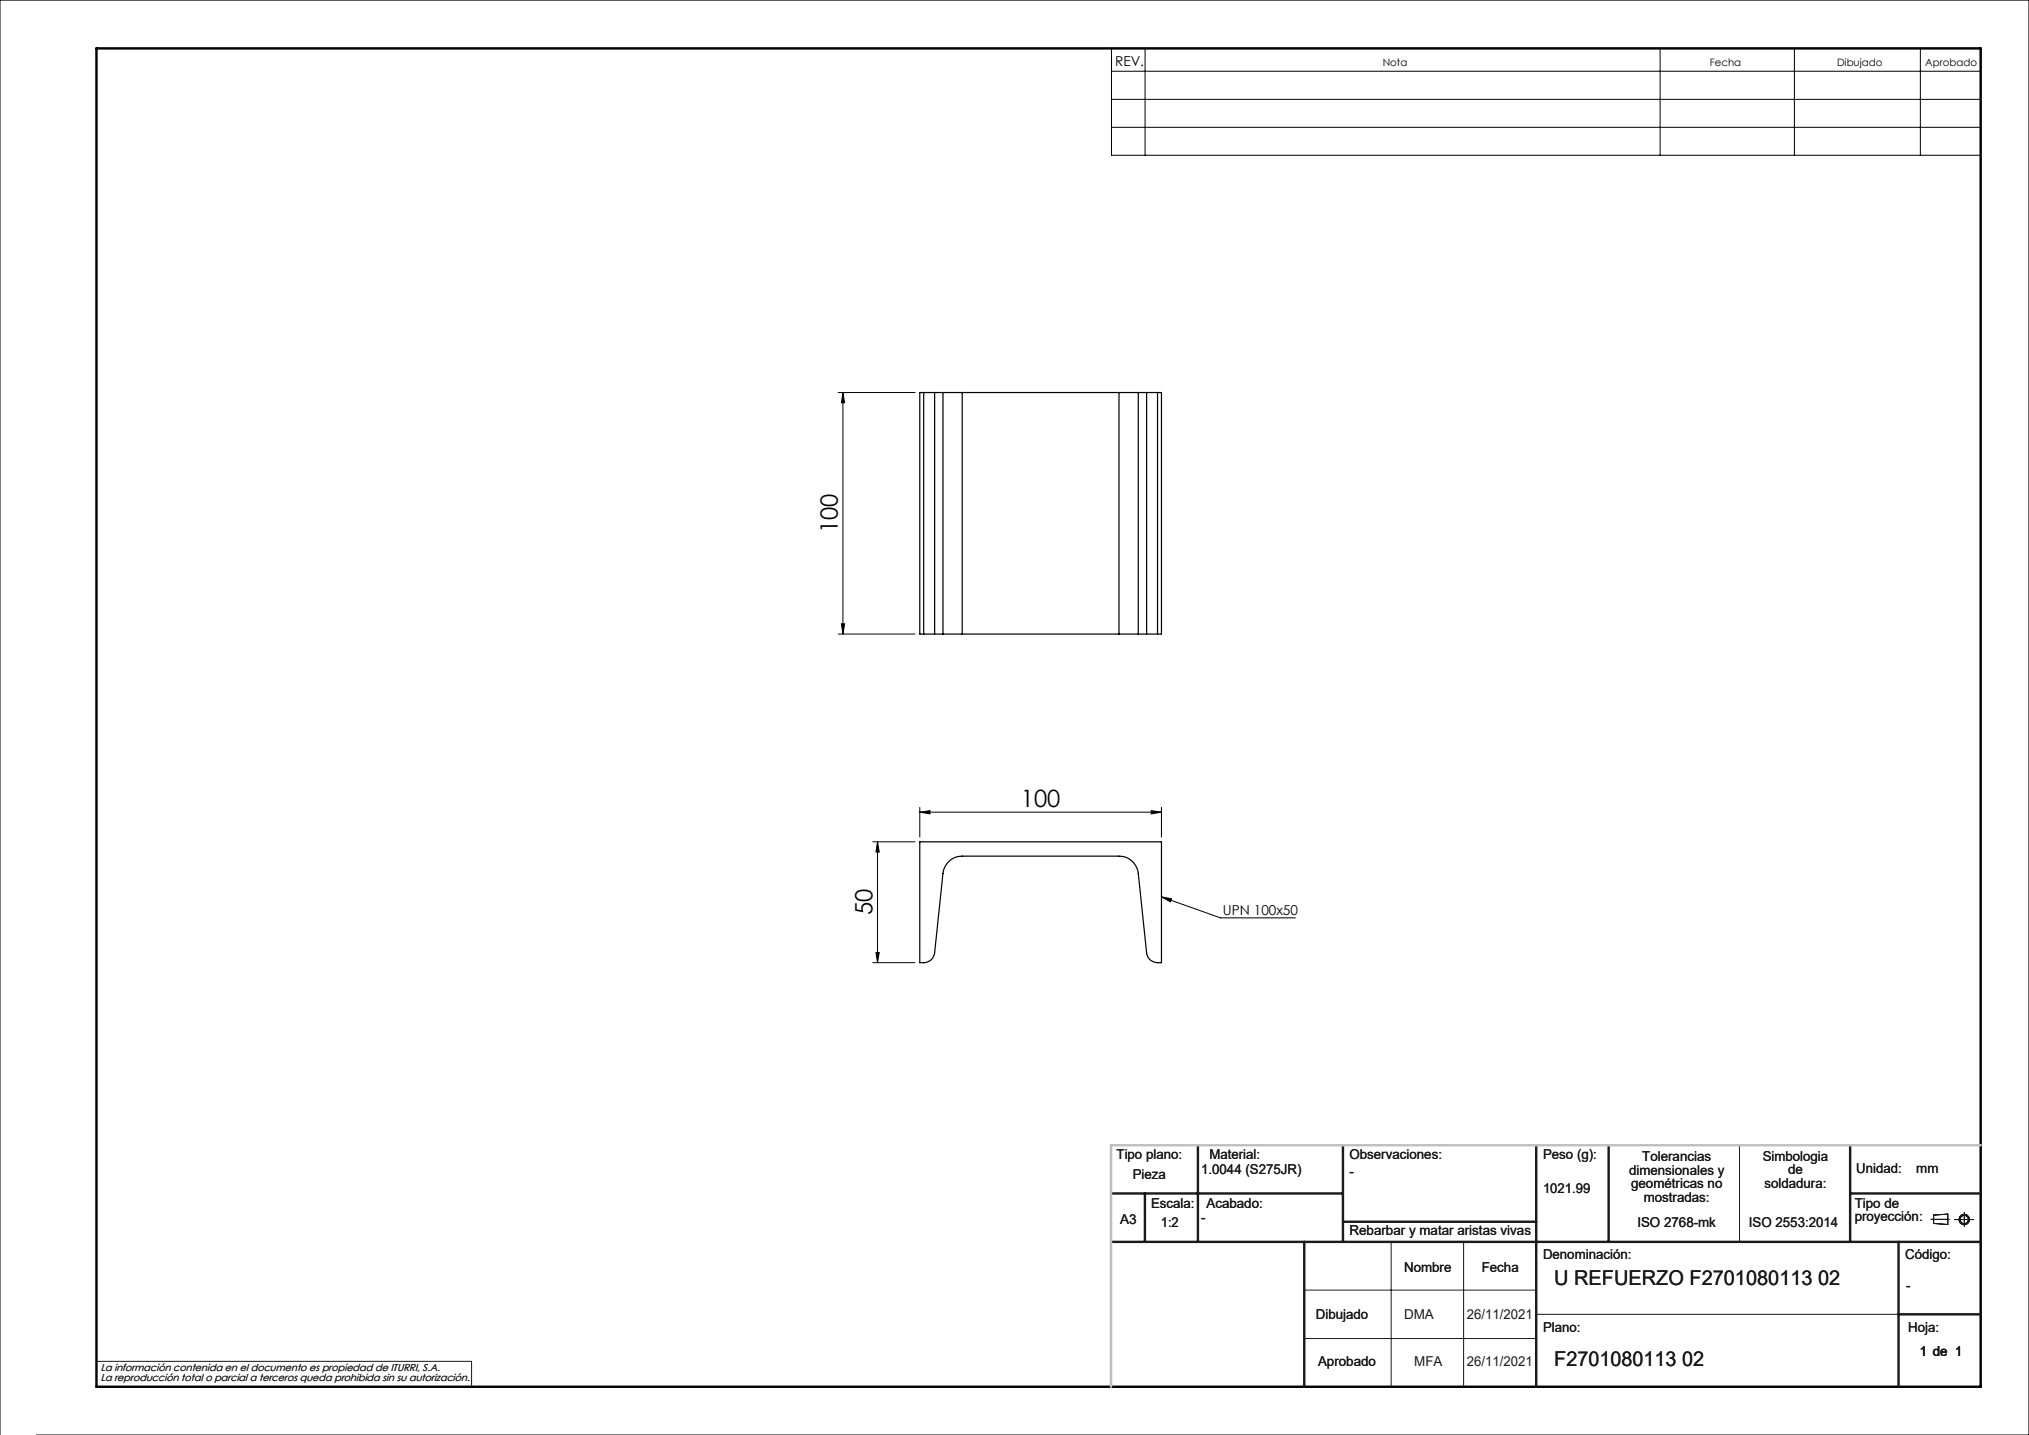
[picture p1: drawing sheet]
<svg xmlns="http://www.w3.org/2000/svg" width="420mm" height="297mm" viewBox="0 0 420 297" stroke-linecap="round" stroke-linejoin="round" font-family="sans-serif">
<g fill="none" stroke="#191924" stroke-width=".21">
<path d="M360.1 237v20M288 257v30M303 257v30M399.7 252.4h3.8M400.3 251.5l2.9-.2v2.1l-2.9-.2zM404.6 252.4h4M406.6 251v2.8M270 267h48M270 277h48M318 272h75M20 281.8h77.6v5.2"/>
<circle cx="406.6" cy="252.4" r=".86"/>
<circle cx="406.6" cy="252.4" r="1.07"/>
</g>
<g fill="none" stroke="#000" stroke-width=".21">
<path d="M230.1 10h179.9v22.1h-179.9zM230.1 14.7h179.9M237 10v22.1M343.6 10v22.1M371.4 10v22.1M397.5 10v22.1M230.1 20.6h179.9M230.1 26.3h179.9M173.5 81.2h15.9M174.5 81.2l.3 2.2h-.6zM174.5 81.2v50M173.5 131.2h15.9"/>
<path d="M174.2 129.1h.6l-.3 2.1zM180.7 174.2h8.7M181.6 174.2l.4 2.2h-.7zM181.6 174.2v25M190.4 168.1l2.1-.3v.6zM190.4 167.1v6.1M190.4 168.1h50M238.3 167.8l2.1 .3-2.1 .3zM240.4 167.1v6.1M180.7 199.2h8.7M181.3 197.1h.7l-.4 2.1zM240.4 185.6l12.2 4.4h15.5"/>
<path d="M240.4 185.6l2.1 .4-.2 .7zM0 297v-297h420v297h-412.5"/>
</g>
<path d="M20 10h390v277h-390z" fill="none" stroke="#000" stroke-width=".5"/>
<g fill="none" stroke="#191924" stroke-width=".5">
<path d="M248 237v20M278 237v20M318 237v50M333 237v20M383 237v20M230 257h180M230 247h48M237 247v10M270 257v30M278 252.9h40M383 247h27M393 257v30"/>
<path d="M393 272h17"/>
</g>
<path d="M410 237h-180v50" fill="none" stroke="#c0c0c0" stroke-width=".5"/>
<g fill="#000">
<path d="M240.4 185.6l2.1 .4-.2 .7z"/>
<path d="M174.5 81.2l.3 2.2h-.6zM174.2 129.1h.6l-.3 2.1zM181.6 174.2l.4 2.2h-.7zM181.3 197.1h.7l-.4 2.1z"/>
<path d="M238.3 167.8l2.1 .3-2.1 .3zM190.4 168.1l2.1-.3v.6z"/>
</g>
<g fill="none" stroke="#000" stroke-width=".25">
<path d="M191.2 81.2h2.3M191.2 81.2h-.8v50h.8M191.2 81.2v50M193.5 81.2h1.7M193.5 81.2v50M195.2 81.2h4M195.2 81.2v50M199.2 81.2h32.4M199.2 81.2v50M231.6 81.2h4M231.6 81.2v50M235.6 81.2h1.7"/>
<path d="M235.6 81.2v50M237.3 81.2h2.3M237.3 81.2v50M239.6 81.2v50M239.6 81.2h.8v50h-.8M191.2 131.2h2.3M193.5 131.2h1.7M195.2 131.2h4M199.2 131.2h32.4M231.6 131.2h4M235.6 131.2h1.7M237.3 131.2h2.3"/>
<path d="M190.4 174.2h50v25a2.45 2.45 0 0 1-3.1-2l-1.7-16.4a4 4 0 0 0-4-3.6h-32.4a4 4 0 0 0-4 3.6l-1.7 16.4a2.45 2.45 0 0 1-3.1 2z"/>
</g>
<g font-size="4.9">
<text x="173.4" y="110.3" transform="rotate(-90 173.4 110.3)">100</text>
<text x="211.3" y="167">100</text>
<text x="180.6" y="189.5" transform="rotate(-90 180.6 189.5)">50</text>
</g>
<g font-size="4.2" fill="#191924">
<text x="321.7" y="265.9">U REFUERZO F2701080113 02</text>
<text x="321.7" y="282.8">F2701080113 02</text>
</g>
<g font-size="2.8">
<text x="230.8" y="13.6">REV.</text>
<text x="253.1" y="189.3">UPN 100x50</text>
</g>
<g font-size="2.8" fill="#191924">
<text x="231.1" y="239.9">Tipo plano:</text>
<text x="250.3" y="239.9">Material:</text>
<text x="279.3" y="239.9">Observaciones:</text>
<text x="319.4" y="239.9">Peso (g):</text>
<text x="234.5" y="244.1">Pieza</text>
<text x="248.6" y="243">1.0044 (S275JR)</text>
<text x="279.3" y="243.4">-</text>
<text x="337.2" y="243.1">dimensionales y</text>
<text x="337.6" y="246">geométricas no</text>
<text x="339.9" y="240.3">Tolerancias</text>
<text x="364.9" y="240.2">Simbologia</text>
<text x="365.3" y="245.9">soldadura:</text>
<text x="370.1" y="243">de</text>
<text x="384.2" y="242.7">Unidad:</text>
<text x="396.7" y="242.7">mm</text>
<text x="238.3" y="250">Escala:</text>
<text x="249.7" y="250">Acabado:</text>
<text x="319.4" y="246.9">1021.99</text>
<text x="340.2" y="248.8">mostradas:</text>
<text x="383.9" y="250">Tipo de</text>
<text x="231.9" y="253.4">A3</text>
<text x="240.3" y="254">1:2</text>
<text x="248.6" y="252.9">-</text>
<text x="279.3" y="255.7">Rebarbar y matar aristas vivas</text>
<text x="338.9" y="254">ISO 2768-mk</text>
<text x="362" y="254">ISO 2553:2014</text>
<text x="383.9" y="252.8">proyección:</text>
<text x="290.6" y="263.3">Nombre</text>
<text x="306.7" y="263.3">Fecha</text>
<text x="319.4" y="260.6">Denominación:</text>
<text x="394.4" y="260.6">Código:</text>
<text x="394.6" y="266.9">-</text>
<text x="272.4" y="273">Dibujado</text>
<text x="290.6" y="273">DMA</text>
<text x="303.6" y="273">26/11/2021</text>
<text x="319.4" y="275.8">Plano:</text>
<text x="395" y="275.8">Hoja:</text>
<text x="397.4" y="280.6">1 de 1</text>
<text x="272.8" y="282.8">Aprobado</text>
<text x="292.7" y="282.8">MFA</text>
<text x="303.6" y="282.8">26/11/2021</text>
</g>
<g font-size="2.1">
<text x="286.2" y="13.6">Nota</text>
<text x="353.9" y="13.6">Fecha</text>
<text x="380.3" y="13.6">Dibujado</text>
<text x="398.5" y="13.6">Aprobado</text>
</g>
<g font-size="2.1" fill="#191924">
<text x="20.8" y="283.7">La información contenida en el documento es propiedad de ITURRI, S.A.</text>
<text x="20.8" y="285.7">La reproducción total o parcial a terceros queda prohibida sin su autorización.</text>
</g>
</svg>
